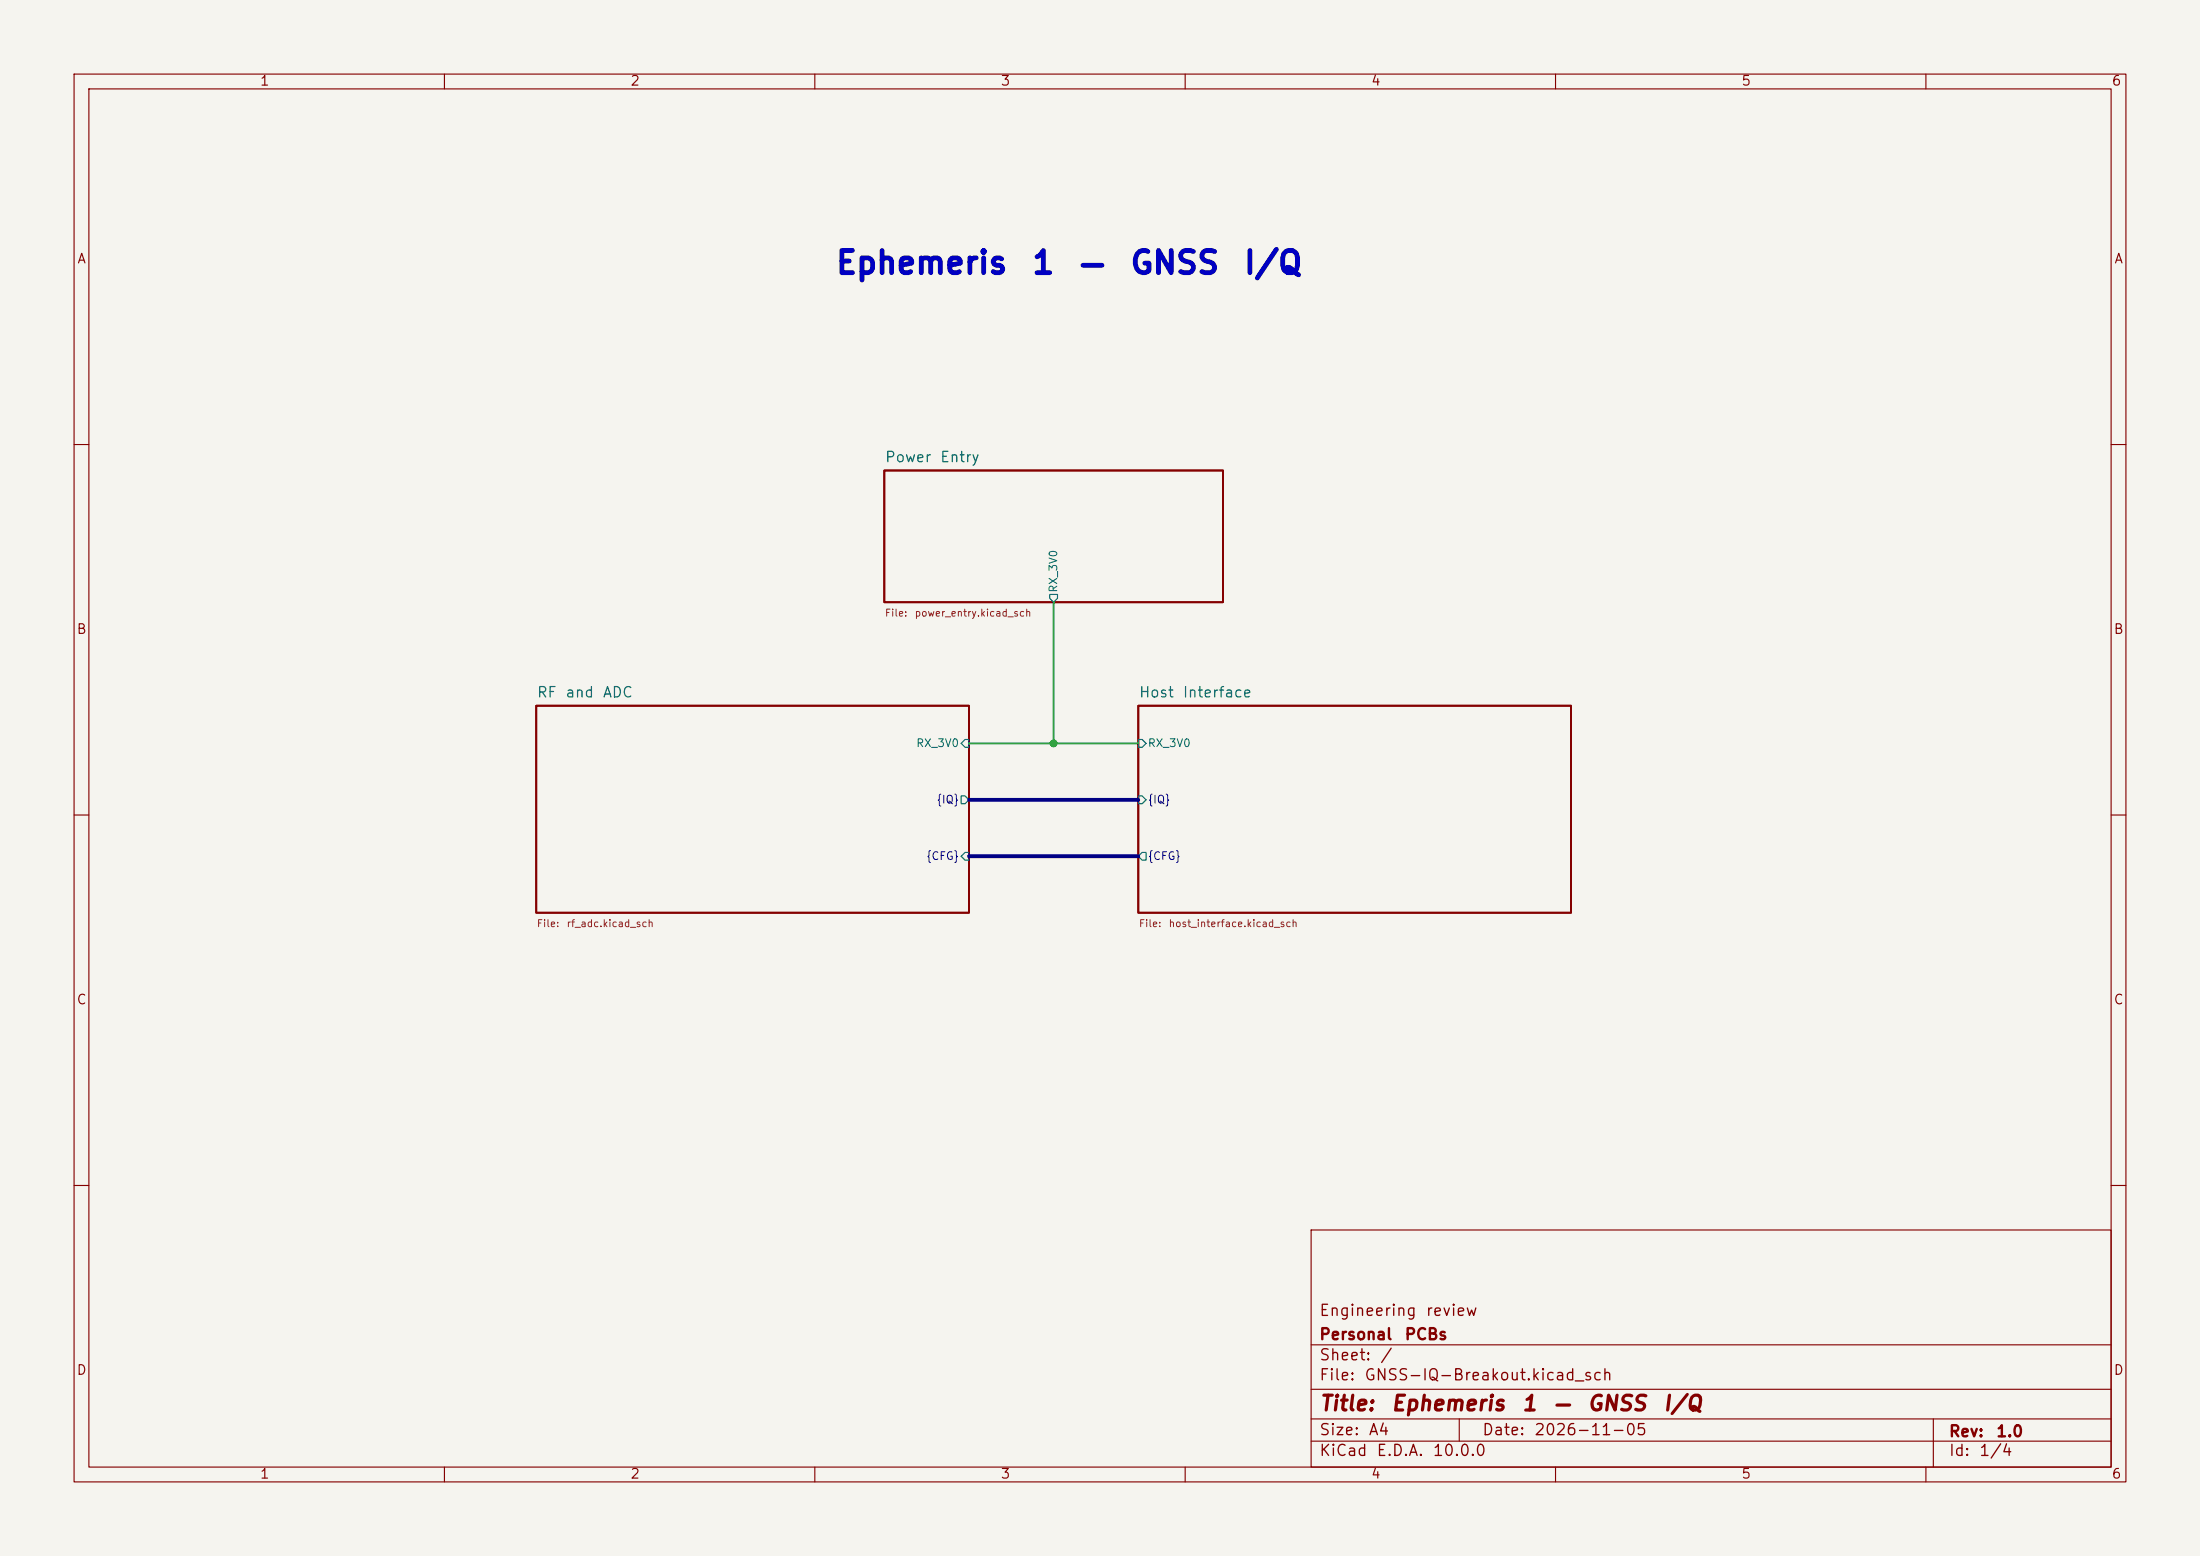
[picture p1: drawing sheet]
<svg xmlns="http://www.w3.org/2000/svg" width="297mm" height="210mm" viewBox="0 0 297 210" stroke-linecap="round" stroke-linejoin="round" font-family="sans-serif">
<path d="M0 0h297v210h-297z" fill="#f5f4ef" stroke="#f5f4ef" stroke-width=".14"/>
<g fill="none" stroke="#840000" stroke-width=".15">
<path d="M10 10h277v190h-277zM12 12h273v186h-273zM60 10v2M110 10v2M160 10v2M210 10v2M260 10v2M10 60h2M285 60h2M10 110h2M285 110h2M10 160h2"/>
<path d="M177 166h108v32h-108zM285 160h2M60 198v2M110 198v2M160 198v2M177 194.5h108M177 191.5h108M177 187.5h108M177 181.5h108M197 191.5v3M210 198v2M260 198v2"/>
<path d="M261 191.5v6.5"/>
</g>
<path d="M119.4 63.5h45.7v17.8h-45.7zM72.4 95.3h58.4v27.9h-58.4zM153.7 95.3h58.4v27.9h-58.4z" fill="none" stroke="#840000" stroke-width=".25"/>
<path d="M141.7 80.2h1.1v.6l-.6 .5-.5-.5zM153.7 99.8h.5l.5 .5-.5 .6h-.5zM129.8 100.3l.5-.5h.5v1.1h-.5zM129.8 107.4h.5l.5 .6-.5 .5h-.5zM129.8 115.6l.5-.6h.5v1.1h-.5zM153.7 107.4h.5l.5 .6-.5 .5h-.5zM154.2 115h.5v1.1h-.5l-.5-.5z" fill="none" stroke="#006464" stroke-width=".15"/>
<path d="M130.8 108h22.9M130.8 115.6h22.9" fill="none" stroke="#000084" stroke-width=".51"/>
<path d="M142.2 81.3v19M130.8 100.3h22.9" fill="none" stroke="#009600" stroke-width=".25"/>
<circle cx="142.2" cy="100.3" r=".46" fill="#009600" stroke="#009600" stroke-width=".14"/>
<g font-size="3" fill="#0000c2">
<text x="112.6" y="37.7">Ephemeris</text>
<text x="139.1" y="37.7">1</text>
<text x="145.5" y="37.7">—</text>
<text x="152.4" y="37.7">GNSS</text>
<text x="167.7" y="37.7">I/Q</text>
</g>
<g font-size="2" fill="#840000">
<text x="178" y="190.9">Title:</text>
<text x="187.7" y="190.9">Ephemeris</text>
<text x="205.3" y="190.9">1</text>
<text x="209.5" y="190.9">—</text>
<text x="214.2" y="190.9">GNSS</text>
<text x="224.4" y="190.9">I/Q</text>
</g>
<g font-size="1.5" fill="#840000">
<text x="178" y="178">Engineering</text>
<text x="192.4" y="178">review</text>
<text x="178" y="184">Sheet:</text>
<text x="178" y="181.2">Personal</text>
<text x="186.2" y="184">/</text>
<text x="189.5" y="181.2">PCBs</text>
<text x="178" y="186.7">File:</text>
<text x="184.1" y="186.7">GNSS-IQ-Breakout.kicad_sch</text>
<text x="178" y="196.9">KiCad</text>
<text x="178" y="194.1">Size:</text>
<text x="184.7" y="194.1">A4</text>
<text x="185.7" y="196.9">E.D.A.</text>
<text x="193.3" y="196.9">10.0.0</text>
<text x="200" y="194.1">Date:</text>
<text x="207" y="194.1">2026-11-05</text>
<text x="263" y="194.3">Rev:</text>
<text x="263" y="196.9">Id:</text>
<text x="267.1" y="196.9">1/4</text>
<text x="269.4" y="194.3">1.0</text>
</g>
<g font-size="1.4" fill="#006464">
<text x="119.4" y="62.7">Power</text>
<text x="126.8" y="62.7">Entry</text>
<text x="72.4" y="94.5">RF</text>
<text x="76.2" y="94.5">and</text>
<text x="81.3" y="94.5">ADC</text>
<text x="153.7" y="94.5">Host</text>
<text x="159.6" y="94.5">Interface</text>
</g>
<g font-size="1.3" fill="#840000">
<text x="35" y="11.9">1</text>
<text x="85" y="11.9">2</text>
<text x="135" y="11.9">3</text>
<text x="185" y="11.9">4</text>
<text x="235" y="11.9">5</text>
<text x="285" y="11.9">6</text>
<text x="10.3" y="35.9">A</text>
<text x="285.3" y="35.9">A</text>
<text x="10.3" y="85.9">B</text>
<text x="285.3" y="85.9">B</text>
<text x="10.3" y="135.9">C</text>
<text x="285.3" y="135.9">C</text>
<text x="10.3" y="185.9">D</text>
<text x="285.3" y="185.9">D</text>
<text x="35" y="199.9">1</text>
<text x="85" y="199.9">2</text>
<text x="135" y="199.9">3</text>
<text x="185" y="199.9">4</text>
<text x="235" y="199.9">5</text>
<text x="285" y="199.9">6</text>
</g>
<g font-size="1.1" fill="#006464">
<text x="143" y="80.1" transform="rotate(-90 143 80.1)">RX_3V0</text>
<text x="123.6" y="101.1">RX_3V0</text>
<text x="154.9" y="101.1">RX_3V0</text>
</g>
<g font-size="1.1" fill="#000084">
<text x="126.4" y="108.7">{IQ}</text>
<text x="154.9" y="108.7">{IQ}</text>
<text x="125" y="116.3">{CFG}</text>
<text x="154.9" y="116.3">{CFG}</text>
</g>
<g font-size="1" fill="#725600">
<text x="119.4" y="83.4">File:</text>
<text x="123.4" y="83.4">power_entry.kicad_sch</text>
<text x="72.4" y="125.4">File:</text>
<text x="76.4" y="125.4">rf_adc.kicad_sch</text>
<text x="153.7" y="125.4">File:</text>
<text x="157.7" y="125.4">host_interface.kicad_sch</text>
</g>
</svg>
